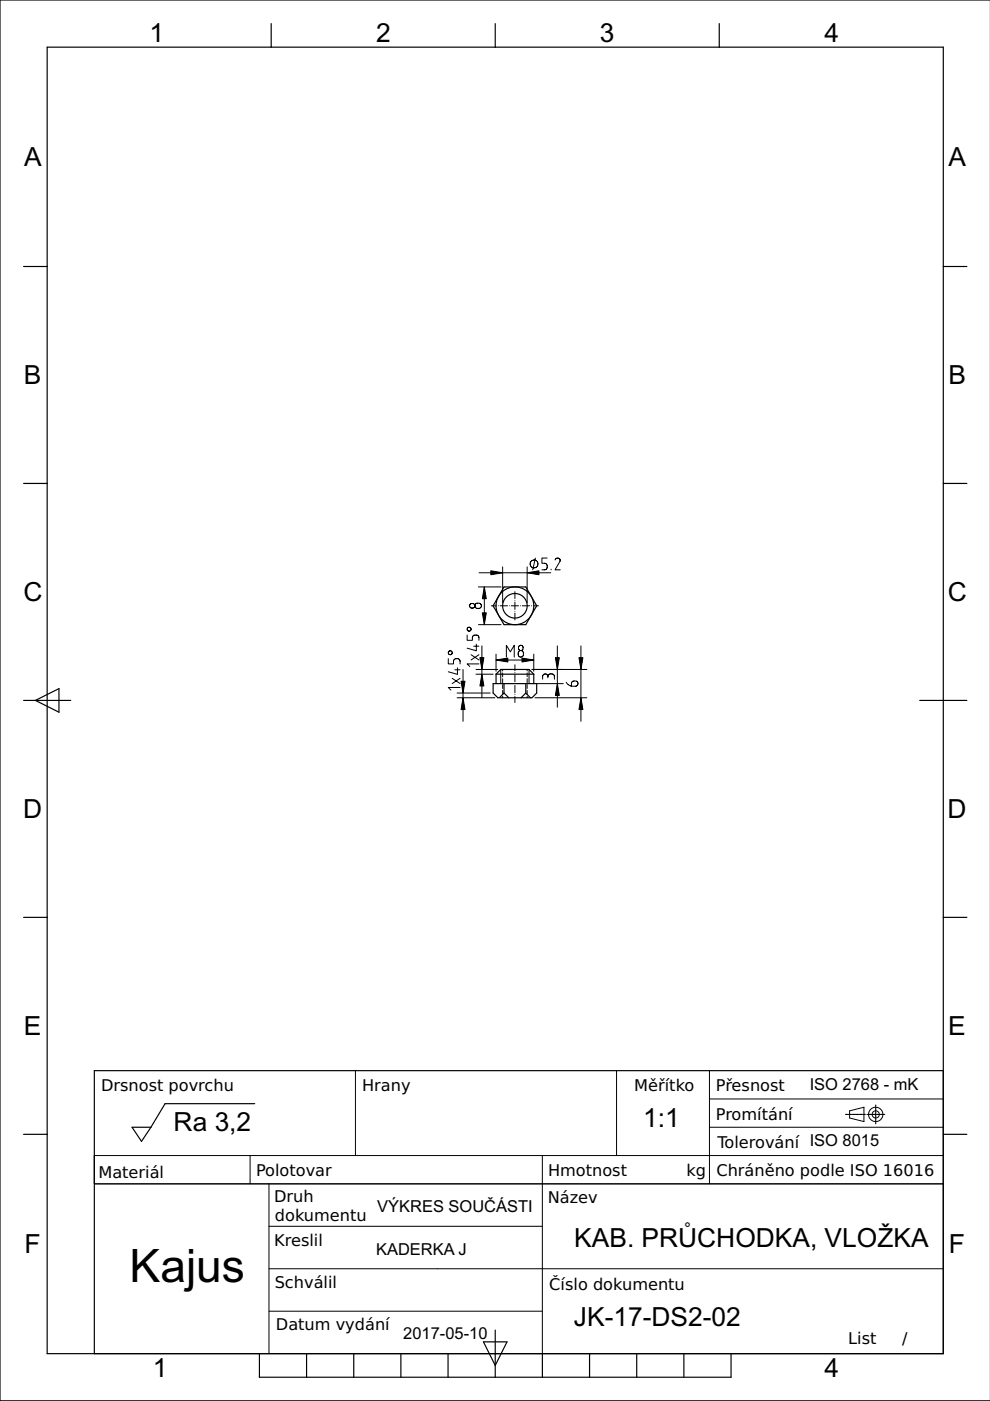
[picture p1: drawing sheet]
<svg xmlns="http://www.w3.org/2000/svg" width="210mm" height="297mm" viewBox="0 0 210 297" stroke-linecap="round" stroke-linejoin="round" font-family="sans-serif">
<g fill="none" stroke="#000" stroke-width=".25">
<path d="M10 10h190v277h-190zM57.5 5v5M105 5v5M152.5 5v5M210 0h-210v297h210M5 56.5h5M200 56.5h5M5 102.5h5M200 102.5h5M106.9 124.4h4.6l2.3 4-2.3 4h-4.6l-2.3-4zM5 148.5h10M7.5 148.5l5-2.5v5z"/>
<path d="M104.6 144.9h9.2v2l-1 1h-7.2l-1-1zM105.2 142.9l1-1h6l1 1M105.2 142.9v2M105.2 142.9h8M106.9 146.9l1 1M106.9 146.9l-.9 .9M106.9 144.9v2M111.5 147l-1 .9M111.5 147l1 .9M111.5 144.9v2.1M113.2 142.9v2M195 148.5h10"/>
<path d="M5 194.5h5M200 194.5h5M28 239h4l-2 3zM54 234h-19l-3 5M179.3 236.3h.2M179.7 236.3h.1M180 236.3h.3M180.5 236.3h.1M180.8 236.3h.4M181.3 236.3h.1M181.6 236.3h.4M182.1 236.3h.1"/>
<path d="M182.4 236.3h.4M182.9 236.3h.1M183.2 236.3h.2M183.8 236.3h.1M184.1 236.3h.1M184.3 236.3h.4M184.9 236.3h.1M185.1 236.3h.4M185.7 236.3h.1M185.7 234.3v.2M185.7 234.6v.1M185.7 234.9v.4"/>
<path d="M185.7 235.4v.1M185.7 235.7v.4M185.7 236.5v.4M185.7 237.1h.1M185.7 237.3v.4M185.7 237.9h.1M185.7 238.1v.2M185.9 236.3h.4M186.5 236.3h.1M186.7 236.3h.4M187.3 236.3h.1M187.5 236.3h.1"/>
<path d="M200 227h-180v60M5 240.5h5M200 240.5h5M55 287v5h100v-5M65 287v5M75 287v5M85 287v5M95 287v5M102.5 284.5h5l-2.5 5zM105 282v10M115 287v5M125 287v5"/>
<path d="M135 287v5M145 287v5"/>
<circle cx="109.2" cy="128.4" r="2.6"/>
<circle cx="109.2" cy="128.4" r="4"/>
</g>
<g fill="none" stroke="#000" stroke-width=".21">
<path d="M113.5 118.3l-.5 2.5M116 118.3h-1.1v1.1h.6a.56 .56 0 0 1 .5 .6v.3a.56 .56 0 0 1-.5 .5h-.6M117.7 118.7l.1-.1a.56 .56 0 0 1 .5-.3 .56 .56 0 0 1 .5 .4M118.8 118.8h.1M118.8 118.8l-1.1 2h1.1M95 139.6v1.2h1.2v-.6a.56 .56 0 0 1 .5-.6h.3a.56 .56 0 0 1 .5 .6v.6M99 134.6v1.2h1.2v-.6a.56 .56 0 0 1 .5-.6h.3a.56 .56 0 0 1 .5 .6v.6M99.9 138.8l1.6 1.1M100.4 137h1.1M101 136.6v1.4l-2-.6M101.4 124.4h4.8M101.4 132.4h4.8"/>
<path d="M101.5 138.8l-1.6 1.1M101.6 121.4h15.2M102.2 136.9v11M102.7 124.4v8M104.2 128.4h1.1M105.2 139.9h8M105.2 138.7v3.6M105.7 128.4h.1M106.1 128.4h1.5M106.6 120.2v7.6M107.4 139.3v-2.5l.8 1.4 .8-1.4v2.5M108 128.4h.1"/>
<path d="M108.4 128.4h1.6M109.2 125.4v1.5M109.2 127.3h.1M109.2 127.7v1.5M109.2 129.6h.1M109.2 130v1.4M110.3 128.4h.1M110.7 128.4h1.6M111.8 120.2v7.6M112.7 128.4h.1M113 120.4h.1M113.1 128.4h1.1"/>
<path d="M113.2 138.7v3.6M116.8 120.7v.1M118.2 136.9v13M123.2 136.9v16M95.9 143.8l1.6 1.1M96.4 142h1.1M96.9 147.9h8M96.9 146.9h7M97 141.6v1.4l-2-.6M97.5 145.8h-2.5l.6 .5M97.5 143.8l-1.6 1.1M98.2 141.9v11"/>
<path d="M100.9 141.9h4.6M100.9 142.9h3.6M101.5 140.8h-2.5l.6 .5M106.2 141.9v3M106.6 141.9v.4M106.6 142.7v.8M106.6 143.9v.8M106.6 145.1v.9M106.6 146.4v.8M106.6 147.6v.3M109.2 140.9v1.3M109.2 142.6h.1"/>
<path d="M109.2 143v1.5M109.2 144.9h.1M109.2 145.3v1.6M109.2 147.3h.1M109.2 147.7v1.2M111.8 141.9v.4M111.8 142.7v.8M111.8 143.9v.8M111.8 145.1v.9M111.8 146.4v.8M111.8 147.6v.3M112.2 141.9v3"/>
<path d="M112.8 141.9h11.6M113.4 147.9h11M113.8 144.9h5.6M116.2 143.4a.56 .56 0 0 0-.6-.5 .56 .56 0 0 0-.6 .5v.6M116.2 143.4a.56 .56 0 0 1 .5-.5h.3a.56 .56 0 0 1 .5 .5v.6M116.2 143.4v.3M120 144.7l.9 .7 1.1 .1a.56 .56 0 0 0 .5-.6 .56 .56 0 0 0-.5-.5h-.3a.56 .56 0 0 0-.5 .5v.6M75.4 227v18M130.7 227v18M150.4 227v24M150.4 239h49.6M150.4 233h49.6"/>
<path d="M180.1 235.5l3.1-.7v3l-3.1-.8zM20 245h180M20 251h180M53 245v6M57 251v36M115 245v42M57 260h58M57 278h58M57 269h143"/>
<circle cx="113.2" cy="119.6" r=".83"/>
<circle cx="95.5" cy="138.4" r=".42"/>
<circle cx="99.5" cy="133.4" r=".42"/>
<circle cx="100.1" cy="128.4" r=".53"/>
<circle cx="101.3" cy="128.4" r=".66"/>
<circle cx="110.4" cy="138.6" r=".66"/>
<circle cx="110.4" cy="137.4" r=".53"/>
<circle cx="185.7" cy="236.3" r="1.52"/>
<circle cx="185.7" cy="236.3" r=".76"/>
</g>
<g fill="#000">
<path d="M102.7 124.4l.4 2.5h-.8zM102.3 129.9h.8l-.4 2.5zM105.2 139.9l2.5-.4v.9zM104.1 121l2.5 .4-2.5 .5zM111.8 121.4l2.5-.4v.9zM110.7 139.5l2.5 .4-2.5 .5zM98.2 147.9l.4 2.5h-.8zM97.8 144.4h.8l-.4 2.5zM102.2 142.9l.4 2.5h-.8zM101.8 139.4h.8l-.4 2.5zM117.8 139.4h.8l-.4 2.5zM118.2 144.9l.4 2.5h-.8z"/>
<path d="M122.8 139.4h.8l-.4 2.5zM123.2 147.9l.4 2.5h-.8z"/>
</g>
<g fill="#000" stroke="#000" stroke-width=".21">
<path d="M102.7 124.4l.4 2.5h-.8zM102.3 129.9h.8l-.4 2.5zM105.2 139.9l2.5-.4v.9zM104.1 121l2.5 .4-2.5 .5zM111.8 121.4l2.5-.4v.9zM110.7 139.5l2.5 .4-2.5 .5zM98.2 147.9l.4 2.5h-.8zM97.8 144.4h.8l-.4 2.5zM102.2 142.9l.4 2.5h-.8zM101.8 139.4h.8l-.4 2.5zM117.8 139.4h.8l-.4 2.5zM118.2 144.9l.4 2.5h-.8z"/>
<path d="M122.8 139.4h.8l-.4 2.5zM123.2 147.9l.4 2.5h-.8z"/>
</g>
<text font-size="9.8" x="27.5" y="271.7">Kajus</text>
<g font-size="5.6">
<text x="31.7" y="9">1</text>
<text x="79.8" y="9">2</text>
<text x="127.2" y="9">3</text>
<text x="174.8" y="9">4</text>
<text x="5.1" y="35.3">A</text>
<text x="201.1" y="35.3">A</text>
<text x="5.1" y="81.5">B</text>
<text x="201.1" y="81.5">B</text>
<text x="5" y="127.5">C</text>
<text x="201" y="127.5">C</text>
<text x="4.9" y="173.5">D</text>
<text x="200.9" y="173.5">D</text>
<text x="5.1" y="219.5">E</text>
<text x="201.1" y="219.5">E</text>
<text x="36.8" y="239.7">Ra 3,2</text>
<text x="136.4" y="239">1:1</text>
<text x="5.2" y="265.7">F</text>
<text x="121.8" y="264.4">KAB. PRŮCHODKA, VLOŽKA</text>
<text x="201.2" y="265.7">F</text>
<text x="121.7" y="281.2">JK-17-DS2-02</text>
<text x="32.4" y="292">1</text>
<text x="174.8" y="292">4</text>
</g>
<g font-size="3.5">
<text x="171.7" y="231">ISO 2768 - mK</text>
<text x="80" y="257">VÝKRES SOUČÁSTI</text>
<text x="79.7" y="266">KADERKA J</text>
<text x="85.5" y="283.8">2017-05-10</text>
</g>
<g font-size="3.4">
<text x="21.4" y="231.4">Drsnost povrchu</text>
<text x="76.8" y="231.4">Hrany</text>
<text x="134.5" y="231.4">Měřítko</text>
<text x="151.8" y="231.4">Přesnost</text>
<text x="151.8" y="237.5">Promítání</text>
<text x="152.1" y="243.3">Tolerování ISO 8015</text>
<text x="20.9" y="249.8">Materiál</text>
<text x="54.3" y="249.4">Polotovar</text>
<text x="116.2" y="249.4">Hmotnost</text>
<text x="145.6" y="249.4">kg</text>
<text x="151.9" y="249.3">Chráněno podle ISO 16016</text>
<text x="58.1" y="254.9">Druh</text>
<text x="116.1" y="255.1">Název</text>
<text x="58.3" y="258.9">dokumentu</text>
<text x="58.1" y="264.1">Kreslil</text>
<text x="58.2" y="273.1">Schválil</text>
<text x="116.5" y="273.5">Číslo dokumentu</text>
<text x="58.5" y="282">Datum vydání</text>
<text x="179.8" y="284.9">List</text>
<text x="191.3" y="284.9">/</text>
</g>
</svg>
